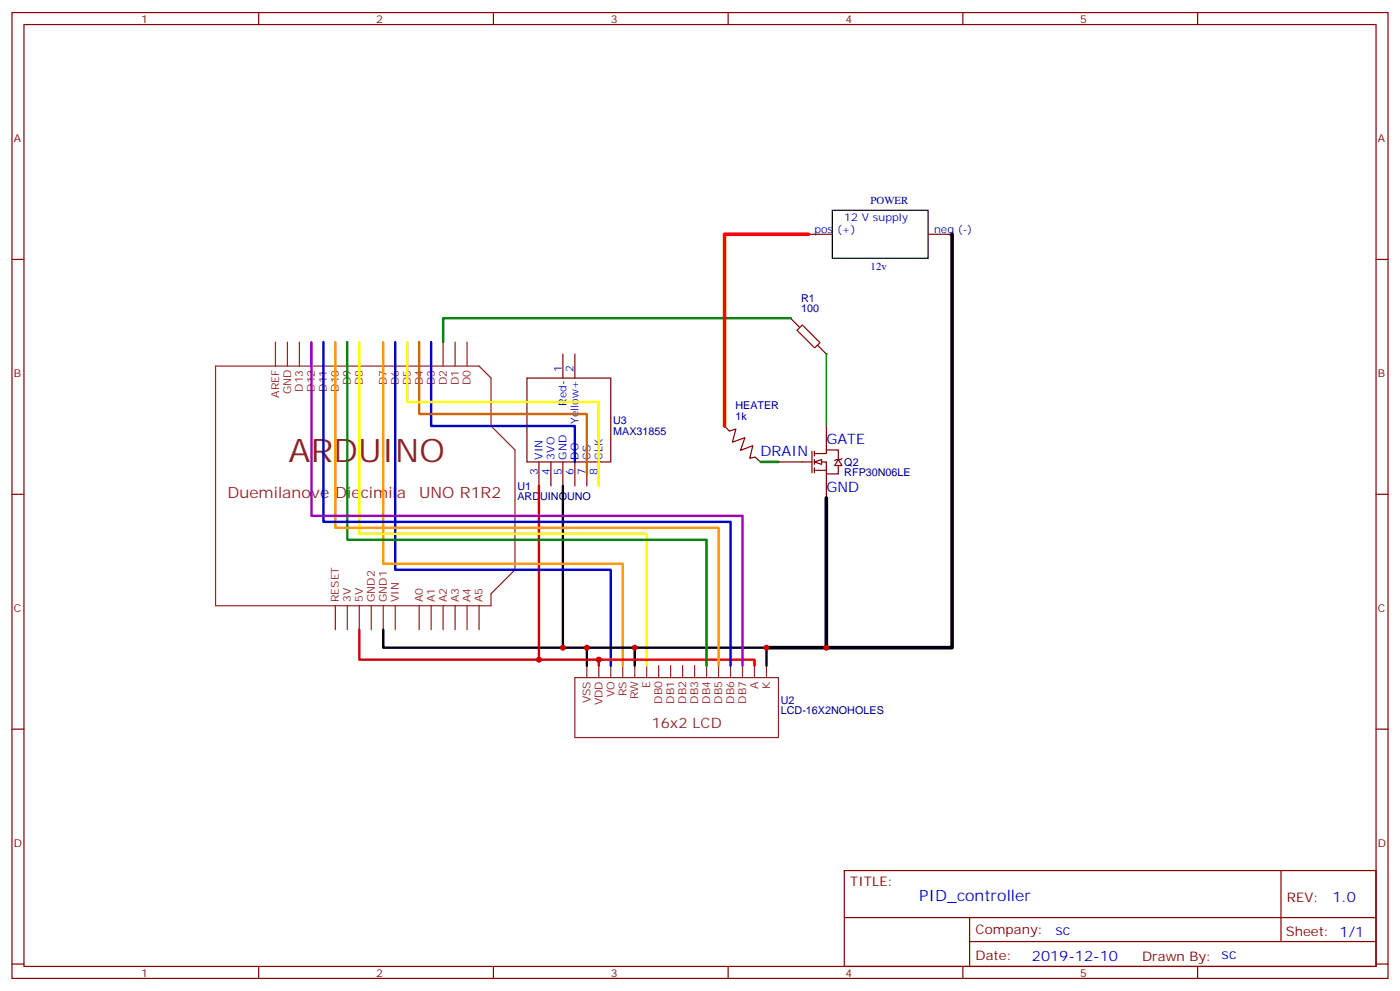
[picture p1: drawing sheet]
<svg xmlns="http://www.w3.org/2000/svg" width="412mm" height="292mm" viewBox="0 0 412 292" stroke-linecap="round" stroke-linejoin="round" font-family="sans-serif">
<g fill="none" stroke="#870000" stroke-width=".35">
<path d="M3.5 3.7h405.4v284.3h-405.4zM7.1 7.2h398.2v277.3h-398.2zM76.2 3.7v3.5M145.3 3.7v3.5M214.5 3.7v3.5M283.6 3.7v3.5M352.8 3.7v3.5M3.5 76.4h3.6M405.3 76.4h3.6M236.4 136h2.8M239.2 132.8v6.4M239.9 133.5h3.5v-1h3.5v2.8"/>
<path d="M239.9 136h3.5v3.5h3.5v-2.4M239.9 138.5h3.5M239.9 132.8v1.4M239.9 135.3v1.4M239.9 137.8v1.4M248 134.9l-.4 .4h-1.4l-.3 .3M3.5 145.5h3.6M405.3 145.5h3.6M3.5 214.7h3.6M405.3 214.7h3.6M248.7 256.3h156.6v28.2h-156.6zM377.3 256.3v20.9"/>
<path d="M248.7 270.1h156.5M285.6 277.2h119.6M285.6 270.1v14.2M3.5 283.8h3.6M76.2 284.5v3.5M145.3 284.5v3.5M214.5 284.5v3.5M283.6 284.5v3.5M352.8 284.5v3.5M405.3 283.8h3.6"/>
</g>
<g fill="none" stroke="#8c2424" stroke-width=".35">
<path d="M63.5 107.8h77.6l3.5 3.5v14.1l7.1 7.1v35.2l-7.1 7.1v3.5h-81.1zM81.1 100.7v7.1M84.7 100.7v7.1M88.2 100.7v7.1M91.7 100.7v7.1M95.2 100.7v7.1M98.8 100.7v7.1M102.3 100.7v7.1M105.8 100.7v7.1M112.9 100.7v7.1M116.4 100.7v7.1M119.9 100.7v7.1"/>
<path d="M123.5 100.7v7.1M127 100.7v7.1M130.5 100.7v7.1M134.1 100.7v7.1M137.6 100.7v7.1M98.8 178.3v7.1M102.3 178.3v7.1M105.8 178.3v7.1M109.4 178.3v7.1M112.9 178.3v7.1M116.4 178.3v7.1M123.5 178.3v7.1"/>
<path d="M127 178.3v7.1M130.5 178.3v7.1M134.1 178.3v7.1M137.6 178.3v7.1M141.1 178.3v7.1M169.3 199.5h60v17.6h-60zM172.9 196v3.5M176.4 196v3.5M179.9 196v3.5M183.4 196v3.5M187 196v3.5M190.5 196v3.5"/>
<path d="M194 196v3.5M197.6 196v3.5M201.1 196v3.5M204.6 196v3.5M208.1 196v3.5M211.7 196v3.5M215.2 196v3.5M218.7 196v3.5M222.2 196v3.5M225.8 196v3.5"/>
</g>
<g fill="#fff" stroke="#870000" stroke-width=".35">
<path d="M239.9 136l2.1-.7v1.4z"/>
<path d="M246.9 135.3l1.1 1.8h-2.1z"/>
</g>
<path d="M232.8 93.6l2.7 2.7M234.8 97.2l5.1 5.2M236.3 95.7l-1.5 1.5M236.3 95.7l5.2 5.1M240.9 101.7l2.5 2.5M241.5 100.9l-1.4 1.4M229.3 136h7.1M243.4 125.4v7.1M243.4 139.5v7.1" fill="none" stroke="#870000" stroke-width=".35"/>
<g fill="#870000">
<circle cx="232.8" cy="93.7" r=".18"/>
<circle cx="243.4" cy="104.2" r=".18"/>
</g>
<path d="M155.2 111.3h24.7v24.7h-24.7zM165.8 104.2v7.1M169.3 104.2v7.1M158.7 136v7.1M162.3 136v7.1M165.8 136v7.1M169.3 136v7.1M172.9 136v7.1M176.4 136v7.1M213.4 125.4l1.5 1.5 1.9-.6-1.1 3.9 3.7-1.3-1.3 3.7 3.7-1.4-.9 3.7 1.5-.4 1.6 1.5" fill="none" stroke="#870000" stroke-width=".35"/>
<g fill="#870000">
<circle cx="213.4" cy="125.4" r=".18"/>
<circle cx="224" cy="136" r=".18"/>
</g>
<path d="M245.2 61.9h28.2v14.1h-28.2z" fill="none" stroke="#000" stroke-width=".35"/>
<path d="M238.1 69h7.1M273.4 69h7.1" fill="none" stroke="#870000" stroke-width=".35"/>
<path d="M165.8 143.1v47.6M112.9 185.4v5.3h60v5.3M172.9 190.7h14.1v5.3M187 190.7h38.8v5.3" fill="none" stroke="#000" stroke-width=".71"/>
<path d="M232.8 93.7h-102.3v7M102.3 100.7v58.2h105.8v37.1M224 136h5.3" fill="none" stroke="#008700" stroke-width=".71"/>
<path d="M243.4 104.2v21.2" fill="none" stroke="#008700" stroke-width=".35"/>
<path d="M158.7 143.1v51.1h-52.9v-8.8M158.7 194.2h17.7v1.8" fill="none" stroke="#c00" stroke-width=".71"/>
<path d="M95.2 100.7v52.9h120v42.4M116.4 100.7v67h63.5v28.3M127 100.7v24.7h42.3v10.6" fill="none" stroke="#00c" stroke-width=".71"/>
<path d="M123.5 100.7v21.2h49.4v17.6" fill="none" stroke="#c60" stroke-width=".71"/>
<path d="M105.8 100.7v56.5h84.7v38.8M119.9 100.7v17.7h56.5v24.7" fill="none" stroke="#ff0" stroke-width=".71"/>
<path d="M98.8 100.7v54.7h112.9v40.6M112.9 100.7v65.3h70.5v30" fill="none" stroke="#f90" stroke-width=".71"/>
<path d="M176.4 194.2h45.8v1.8" fill="none" stroke="#f00" stroke-width=".71"/>
<path d="M91.7 100.7v51.2h127v44.1" fill="none" stroke="#90c" stroke-width=".71"/>
<path d="M280.5 69v121.7h-37.1M243.4 146.6v44.1h-17.6" fill="none" stroke="#000" stroke-width="1.1"/>
<path d="M238.1 69h-24.7v56.4" fill="none" stroke="#f00" stroke-width="1.1"/>
<g fill="#c00">
<circle cx="243.4" cy="190.7" r=".88"/>
<circle cx="225.8" cy="190.7" r=".88"/>
<circle cx="176.4" cy="194.2" r=".88"/>
<circle cx="172.9" cy="190.7" r=".88"/>
<circle cx="165.8" cy="190.7" r=".88"/>
<circle cx="158.8" cy="194.2" r=".88"/>
<circle cx="187" cy="190.7" r=".88"/>
</g>
<text font-size="9.5" fill="#8d2323" x="85" y="136">ARDUINO</text>
<g font-size="4.6" fill="#8d2323">
<text x="67" y="146.6">Duemilanove</text>
<text x="98.8" y="146.6">Diecimila</text>
<text x="123.5" y="146.6">UNO R1R2</text>
</g>
<text font-size="4.6" fill="#00f" x="270.8" y="265.3">PID_controller</text>
<g font-size="4.2" fill="#00f">
<text x="243.4" y="130.7">GATE</text>
<text x="224" y="134.2">DRAIN</text>
<text x="243.4" y="144.8">GND</text>
<text x="392.5" y="265.6">1.0</text>
<text x="310.9" y="275.1">sc</text>
<text x="304" y="282.9">2019-12-10</text>
</g>
<text font-size="4.2" fill="#8d2323" x="192" y="214.3">16x2 LCD</text>
<g font-size="3.9" fill="#800">
<text x="250.5" y="260.9">TITLE:</text>
<text x="379.1" y="265.6">REV:</text>
<text x="287.4" y="275.1">Company:</text>
<text x="378.7" y="275.7">Sheet: 1/1</text>
<text x="287.4" y="282.8">Date:</text>
<text x="336.4" y="282.8">Drawn By: sc</text>
</g>
<g font-size="3.2" fill="#800">
<text x="41.6" y="6.7">1</text>
<text x="110.8" y="6.7">2</text>
<text x="179.9" y="6.7">3</text>
<text x="249.1" y="6.7">4</text>
<text x="318.2" y="6.7">5</text>
<text x="4.1" y="41.8">A</text>
<text x="405.9" y="41.8">A</text>
<text x="4.1" y="110.9">B</text>
<text x="405.9" y="110.9">B</text>
<text x="4.1" y="180.1">C</text>
<text x="405.9" y="180.1">C</text>
<text x="4.1" y="249.2">D</text>
<text x="405.9" y="249.2">D</text>
<text x="41.6" y="287.5">1</text>
<text x="110.8" y="287.5">2</text>
<text x="179.9" y="287.5">3</text>
<text x="249.1" y="287.5">4</text>
<text x="318.2" y="287.5">5</text>
</g>
<g font-size="3.2" fill="#00f">
<text x="248.7" y="65.1">12 V supply</text>
<text x="239.9" y="68.6">pos (+)</text>
<text x="275.2" y="68.6">neg (-)</text>
<text x="165.5" y="109.5" transform="rotate(-90 165.5 109.5)">1</text>
<text x="169" y="109.5" transform="rotate(-90 169 109.5)">2</text>
<text x="166.9" y="119.5" transform="rotate(-90 166.9 119.5)">Red-</text>
<text x="170.4" y="124.7" transform="rotate(-90 170.4 124.7)">Yellow+</text>
<text x="159.8" y="135.3" transform="rotate(-90 159.8 135.3)">VIN</text>
<text x="163.3" y="135.3" transform="rotate(-90 163.3 135.3)">3VO</text>
<text x="166.9" y="135.3" transform="rotate(-90 166.9 135.3)">GND</text>
<text x="170.4" y="135.3" transform="rotate(-90 170.4 135.3)">DO</text>
<text x="173.9" y="135.3" transform="rotate(-90 173.9 135.3)">CS</text>
<text x="177.4" y="135.3" transform="rotate(-90 177.4 135.3)">CLK</text>
<text x="158.4" y="139.8" transform="rotate(-90 158.4 139.8)">3</text>
<text x="161.9" y="139.8" transform="rotate(-90 161.9 139.8)">4</text>
<text x="165.5" y="139.8" transform="rotate(-90 165.5 139.8)">5</text>
<text x="169" y="139.8" transform="rotate(-90 169 139.8)">6</text>
<text x="172.5" y="139.8" transform="rotate(-90 172.5 139.8)">7</text>
<text x="176" y="139.8" transform="rotate(-90 176 139.8)">8</text>
</g>
<g font-size="3.2" fill="#000080">
<text x="256.5" y="60.1">POWER</text>
<text x="256.5" y="79.6">12v</text>
<text x="236" y="89">R1</text>
<text x="236" y="91.9">100</text>
<text x="180.6" y="124.8">U3</text>
<text x="216.6" y="123.6">1k</text>
<text x="216.6" y="120.4">HEATER</text>
<text x="180.6" y="128">MAX31855</text>
<text x="248.7" y="137.2">Q2</text>
<text x="248.7" y="140.1">RFP30N06LE</text>
<text x="152.4" y="147.3">ARDUINOUNO</text>
<text x="152.4" y="144.1">U1</text>
<text x="230" y="207.4">U2</text>
<text x="230" y="210.3">LCD-16X2NOHOLES</text>
</g>
<g font-size="3.2" fill="#8d2323">
<text x="103.4" y="113.3" transform="rotate(-90 103.4 113.3)">D9</text>
<text x="106.9" y="113.3" transform="rotate(-90 106.9 113.3)">D8</text>
<text x="113.9" y="113.3" transform="rotate(-90 113.9 113.3)">D7</text>
<text x="117.5" y="113.3" transform="rotate(-90 117.5 113.3)">D6</text>
<text x="121" y="113.3" transform="rotate(-90 121 113.3)">D5</text>
<text x="124.5" y="113.3" transform="rotate(-90 124.5 113.3)">D4</text>
<text x="128.1" y="113.3" transform="rotate(-90 128.1 113.3)">D3</text>
<text x="131.6" y="113.3" transform="rotate(-90 131.6 113.3)">D2</text>
<text x="135.1" y="113.3" transform="rotate(-90 135.1 113.3)">D1</text>
<text x="138.6" y="113.3" transform="rotate(-90 138.6 113.3)">D0</text>
<text x="82.2" y="117" transform="rotate(-90 82.2 117)">AREF</text>
<text x="85.7" y="116.1" transform="rotate(-90 85.7 116.1)">GND</text>
<text x="89.3" y="115.3" transform="rotate(-90 89.3 115.3)">D13</text>
<text x="92.8" y="115.3" transform="rotate(-90 92.8 115.3)">D12</text>
<text x="96.3" y="115.3" transform="rotate(-90 96.3 115.3)">D11</text>
<text x="99.8" y="115.3" transform="rotate(-90 99.8 115.3)">D10</text>
<text x="99.8" y="177.3" transform="rotate(-90 99.8 177.3)">RESET</text>
<text x="103.4" y="177.3" transform="rotate(-90 103.4 177.3)">3V</text>
<text x="106.9" y="177.3" transform="rotate(-90 106.9 177.3)">5V</text>
<text x="110.4" y="177.3" transform="rotate(-90 110.4 177.3)">GND2</text>
<text x="113.9" y="177.3" transform="rotate(-90 113.9 177.3)">GND1</text>
<text x="117.5" y="177.3" transform="rotate(-90 117.5 177.3)">VIN</text>
<text x="124.5" y="177.3" transform="rotate(-90 124.5 177.3)">A0</text>
<text x="128.1" y="177.3" transform="rotate(-90 128.1 177.3)">A1</text>
<text x="131.6" y="177.3" transform="rotate(-90 131.6 177.3)">A2</text>
<text x="135.1" y="177.3" transform="rotate(-90 135.1 177.3)">A3</text>
<text x="138.6" y="177.3" transform="rotate(-90 138.6 177.3)">A4</text>
<text x="142.2" y="177.3" transform="rotate(-90 142.2 177.3)">A5</text>
<text x="191.6" y="202.6" transform="rotate(-90 191.6 202.6)">E</text>
<text x="223.3" y="202.7" transform="rotate(-90 223.3 202.7)">A</text>
<text x="226.8" y="202.8" transform="rotate(-90 226.8 202.8)">K</text>
<text x="173.9" y="207.1" transform="rotate(-90 173.9 207.1)">VSS</text>
<text x="177.4" y="207.6" transform="rotate(-90 177.4 207.6)">VDD</text>
<text x="181" y="205.2" transform="rotate(-90 181 205.2)">VO</text>
<text x="184.5" y="204.9" transform="rotate(-90 184.5 204.9)">RS</text>
<text x="188" y="205.9" transform="rotate(-90 188 205.9)">RW</text>
<text x="195.1" y="207.2" transform="rotate(-90 195.1 207.2)">DB0</text>
<text x="198.6" y="207.2" transform="rotate(-90 198.6 207.2)">DB1</text>
<text x="202.1" y="207.2" transform="rotate(-90 202.1 207.2)">DB2</text>
<text x="205.7" y="207.2" transform="rotate(-90 205.7 207.2)">DB3</text>
<text x="209.2" y="207.2" transform="rotate(-90 209.2 207.2)">DB4</text>
<text x="212.7" y="207.2" transform="rotate(-90 212.7 207.2)">DB5</text>
<text x="216.3" y="207.2" transform="rotate(-90 216.3 207.2)">DB6</text>
<text x="219.8" y="207.2" transform="rotate(-90 219.8 207.2)">DB7</text>
</g>
</svg>
